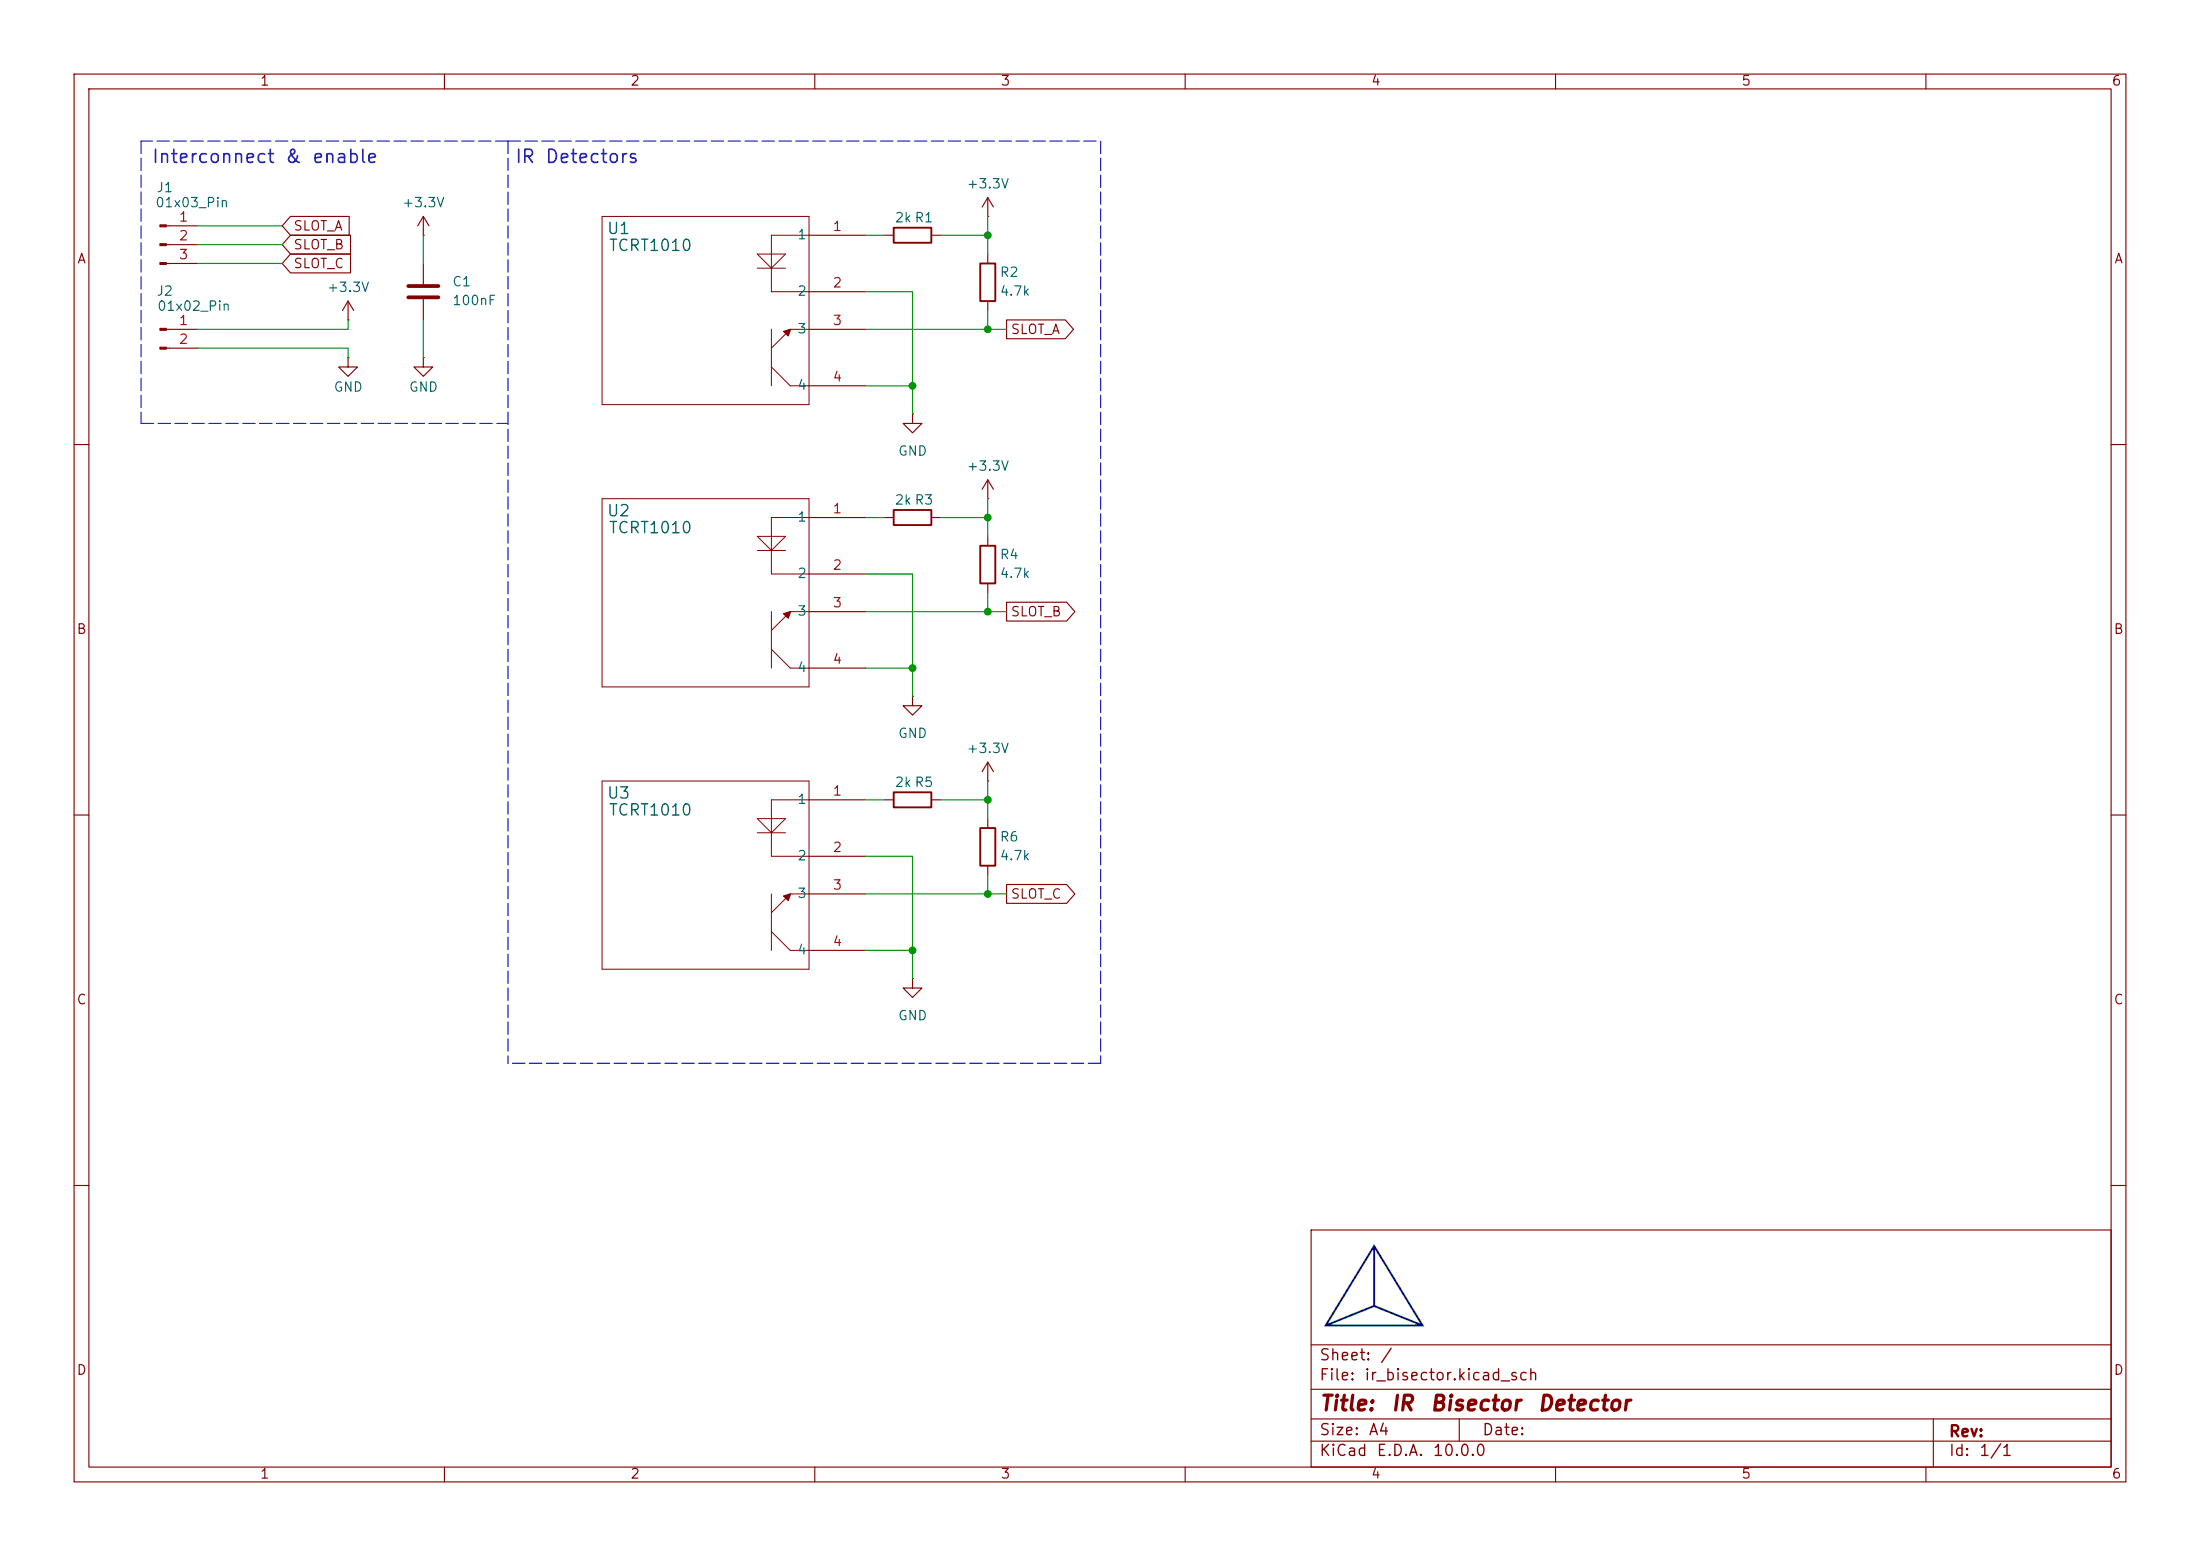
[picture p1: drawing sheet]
(kicad_sch
 (version 20260306)
 (generator "eeschema")
 (generator_version "10.0")
 (paper "A4")
 (title_block
  (title "IR Bisector Detector"))
 (lib_symbols
  (symbol "2026-05-24_14-16-48:TCRT1010"
   (pin_names
    (offset 0.254)) (exclude_from_sim no) (in_bom yes) (on_board yes)
   (in_pos_files yes)
   (duplicate_pin_numbers_are_jumpers no)
   (property "Reference" "U" (at 22.86 12.7 0) (show_name no) (do_not_autoplace no) (effects (font (size 1.524 1.524))))
   (property "Value" "TCRT1010" (at 22.86 15.24 0) (show_name no) (do_not_autoplace no) (effects (font (size 1.524 1.524))))
   (property "Footprint" "TCRT1010_VIS" (at 0 0 0) (show_name no) (do_not_autoplace no) (hide yes) (effects (font (size 1.27 1.27)
    (italic yes))))
   (property "Datasheet" "https://www.vishay.com/doc?83752" (at 0 0 0) (show_name no) (do_not_autoplace no) (hide yes) (effects (font (size 1.27 1.27)
    (italic yes))))
   (property "Description" "" (at 0 0 0) (show_name no) (do_not_autoplace no) (hide yes) (effects (font (size 1.27 1.27))))
   (property "ki_locked" "" (at 0 0 0) (show_name no) (do_not_autoplace no) (effects (font (size 1.27 1.27))))
   (symbol "TCRT1010_0_1"
    (polyline (pts (xy 7.62 2.54) (xy 7.62 -22.86)) (stroke (width 0.127) (type default)) (fill (type none)))
    (polyline (pts (xy 7.62 -12.7) (xy 10.1086 -12.7008)) (stroke (width 0.127) (type default)) (fill (type none)))
    (polyline (pts (xy 7.62 -22.86) (xy 35.56 -22.86)) (stroke (width 0.127) (type default)) (fill (type none)))
    (polyline (pts (xy 10.16 -20.32) (xy 7.62 -20.32)) (stroke (width 0.127) (type default)) (fill (type none)))
    (polyline (pts (xy 10.16 -20.32) (xy 12.7 -17.78)) (stroke (width 0.127) (type default)) (fill (type none)))
    (polyline (pts (xy 10.1983 -12.7073) (xy 11.065 -12.9831) (xy 10.426 -13.5947) (xy 10.1086 -12.7008)) (stroke (width 0) (type default)) (fill (type outline)))
    (polyline (pts (xy 10.795 -2.54) (xy 12.7 -4.445)) (stroke (width 0.127) (type default)) (fill (type none)))
    (polyline (pts (xy 10.795 -2.54) (xy 14.605 -2.54)) (stroke (width 0.127) (type default)) (fill (type none)))
    (polyline (pts (xy 10.795 -4.445) (xy 14.605 -4.445)) (stroke (width 0.127) (type default)) (fill (type none)))
    (polyline (pts (xy 12.7 0) (xy 7.62 0)) (stroke (width 0.127) (type default)) (fill (type none)))
    (polyline (pts (xy 12.7 0) (xy 12.7 -7.62)) (stroke (width 0.127) (type default)) (fill (type none)))
    (polyline (pts (xy 12.7 -4.445) (xy 14.605 -2.54)) (stroke (width 0.127) (type default)) (fill (type none)))
    (polyline (pts (xy 12.7 -7.62) (xy 7.62 -7.62)) (stroke (width 0.127) (type default)) (fill (type none)))
    (polyline (pts (xy 12.7 -12.7) (xy 12.7 -20.32)) (stroke (width 0.127) (type default)) (fill (type none)))
    (polyline (pts (xy 12.7 -15.24) (xy 10.16 -12.7)) (stroke (width 0.127) (type default)) (fill (type none)))
    (polyline (pts (xy 35.56 2.54) (xy 7.62 2.54)) (stroke (width 0.127) (type default)) (fill (type none)))
    (polyline (pts (xy 35.56 -22.86) (xy 35.56 2.54)) (stroke (width 0.127) (type default)) (fill (type none)))
    (pin unspecified line (at 0 0 0) (length 7.62) (name "1" (effects (font (size 1.27 1.27)))) (number "1" (effects (font (size 1.27 1.27)))))
    (pin unspecified line (at 0 -7.62 0) (length 7.62) (name "2" (effects (font (size 1.27 1.27)))) (number "2" (effects (font (size 1.27 1.27)))))
    (pin unspecified line (at 0 -12.7 0) (length 7.62) (name "3" (effects (font (size 1.27 1.27)))) (number "3" (effects (font (size 1.27 1.27)))))
    (pin unspecified line (at 0 -20.32 0) (length 7.62) (name "4" (effects (font (size 1.27 1.27)))) (number "4" (effects (font (size 1.27 1.27))))))
   (embedded_fonts no))
  (symbol "Connector:Conn_01x02_Pin"
   (pin_names
    (offset 1.016) (hide yes)) (exclude_from_sim no) (in_bom yes) (on_board yes)
   (in_pos_files yes)
   (duplicate_pin_numbers_are_jumpers no)
   (property "Reference" "J" (at 0 2.54 0) (show_name no) (do_not_autoplace no) (effects (font (size 1.27 1.27))))
   (property "Value" "Conn_01x02_Pin" (at 0 -5.08 0) (show_name no) (do_not_autoplace no) (effects (font (size 1.27 1.27))))
   (property "Footprint" "" (at 0 0 0) (show_name no) (do_not_autoplace no) (hide yes) (effects (font (size 1.27 1.27))))
   (property "Datasheet" "" (at 0 0 0) (show_name no) (do_not_autoplace no) (hide yes) (effects (font (size 1.27 1.27))))
   (property "Description" "Generic connector, single row, 01x02, script generated" (at 0 0 0) (show_name no) (do_not_autoplace no) (hide yes) (effects (font (size 1.27 1.27))))
   (property "ki_locked" "" (at 0 0 0) (show_name no) (do_not_autoplace no) (effects (font (size 1.27 1.27))))
   (symbol "Conn_01x02_Pin_1_1"
    (rectangle (start 0.8636 0.127) (end 0 -0.127) (stroke (width 0.1524) (type default)) (fill (type outline)))
    (rectangle (start 0.8636 -2.413) (end 0 -2.667) (stroke (width 0.1524) (type default)) (fill (type outline)))
    (polyline (pts (xy 1.27 0) (xy 0.8636 0)) (stroke (width 0.1524) (type default)) (fill (type none)))
    (polyline (pts (xy 1.27 -2.54) (xy 0.8636 -2.54)) (stroke (width 0.1524) (type default)) (fill (type none)))
    (pin passive line (at 5.08 0 180) (length 3.81) (name "Pin_1" (effects (font (size 1.27 1.27)))) (number "1" (effects (font (size 1.27 1.27)))))
    (pin passive line (at 5.08 -2.54 180) (length 3.81) (name "Pin_2" (effects (font (size 1.27 1.27)))) (number "2" (effects (font (size 1.27 1.27))))))
   (embedded_fonts no))
  (symbol "Connector:Conn_01x03_Pin"
   (pin_names
    (offset 1.016) (hide yes)) (exclude_from_sim no) (in_bom yes) (on_board yes)
   (in_pos_files yes)
   (duplicate_pin_numbers_are_jumpers no)
   (property "Reference" "J" (at 0 5.08 0) (show_name no) (do_not_autoplace no) (effects (font (size 1.27 1.27))))
   (property "Value" "Conn_01x03_Pin" (at 0 -5.08 0) (show_name no) (do_not_autoplace no) (effects (font (size 1.27 1.27))))
   (property "Footprint" "" (at 0 0 0) (show_name no) (do_not_autoplace no) (hide yes) (effects (font (size 1.27 1.27))))
   (property "Datasheet" "" (at 0 0 0) (show_name no) (do_not_autoplace no) (hide yes) (effects (font (size 1.27 1.27))))
   (property "Description" "Generic connector, single row, 01x03, script generated" (at 0 0 0) (show_name no) (do_not_autoplace no) (hide yes) (effects (font (size 1.27 1.27))))
   (property "ki_locked" "" (at 0 0 0) (show_name no) (do_not_autoplace no) (effects (font (size 1.27 1.27))))
   (symbol "Conn_01x03_Pin_1_1"
    (rectangle (start 0.8636 2.667) (end 0 2.413) (stroke (width 0.1524) (type default)) (fill (type outline)))
    (rectangle (start 0.8636 0.127) (end 0 -0.127) (stroke (width 0.1524) (type default)) (fill (type outline)))
    (rectangle (start 0.8636 -2.413) (end 0 -2.667) (stroke (width 0.1524) (type default)) (fill (type outline)))
    (polyline (pts (xy 1.27 2.54) (xy 0.8636 2.54)) (stroke (width 0.1524) (type default)) (fill (type none)))
    (polyline (pts (xy 1.27 0) (xy 0.8636 0)) (stroke (width 0.1524) (type default)) (fill (type none)))
    (polyline (pts (xy 1.27 -2.54) (xy 0.8636 -2.54)) (stroke (width 0.1524) (type default)) (fill (type none)))
    (pin passive line (at 5.08 2.54 180) (length 3.81) (name "Pin_1" (effects (font (size 1.27 1.27)))) (number "1" (effects (font (size 1.27 1.27)))))
    (pin passive line (at 5.08 0 180) (length 3.81) (name "Pin_2" (effects (font (size 1.27 1.27)))) (number "2" (effects (font (size 1.27 1.27)))))
    (pin passive line (at 5.08 -2.54 180) (length 3.81) (name "Pin_3" (effects (font (size 1.27 1.27)))) (number "3" (effects (font (size 1.27 1.27))))))
   (embedded_fonts no))
  (symbol "Device:C"
   (pin_numbers (hide yes))
   (pin_names
    (offset 0.254)) (exclude_from_sim no) (in_bom yes) (on_board yes)
   (in_pos_files yes)
   (duplicate_pin_numbers_are_jumpers no)
   (property "Reference" "C" (at 0.635 2.54 0) (show_name no) (do_not_autoplace no) (effects (font (size 1.27 1.27)) (justify left)))
   (property "Value" "C" (at 0.635 -2.54 0) (show_name no) (do_not_autoplace no) (effects (font (size 1.27 1.27)) (justify left)))
   (property "Footprint" "" (at 0.9652 -3.81 0) (show_name no) (do_not_autoplace no) (hide yes) (effects (font (size 1.27 1.27))))
   (property "Datasheet" "" (at 0 0 0) (show_name no) (do_not_autoplace no) (hide yes) (effects (font (size 1.27 1.27))))
   (property "Description" "Unpolarized capacitor" (at 0 0 0) (show_name no) (do_not_autoplace no) (hide yes) (effects (font (size 1.27 1.27))))
   (symbol "C_0_1"
    (polyline (pts (xy -2.032 0.762) (xy 2.032 0.762)) (stroke (width 0.508) (type default)) (fill (type none)))
    (polyline (pts (xy -2.032 -0.762) (xy 2.032 -0.762)) (stroke (width 0.508) (type default)) (fill (type none))))
   (symbol "C_1_1"
    (pin passive line (at 0 3.81 270) (length 2.794) (name "" (effects (font (size 1.27 1.27)))) (number "1" (effects (font (size 1.27 1.27)))))
    (pin passive line (at 0 -3.81 90) (length 2.794) (name "" (effects (font (size 1.27 1.27)))) (number "2" (effects (font (size 1.27 1.27))))))
   (embedded_fonts no))
  (symbol "Device:R"
   (pin_numbers (hide yes))
   (pin_names
    (offset 0)) (exclude_from_sim no) (in_bom yes) (on_board yes)
   (in_pos_files yes)
   (duplicate_pin_numbers_are_jumpers no)
   (property "Reference" "R" (at 2.032 0 90) (show_name no) (do_not_autoplace no) (effects (font (size 1.27 1.27))))
   (property "Value" "R" (at 0 0 90) (show_name no) (do_not_autoplace no) (effects (font (size 1.27 1.27))))
   (property "Footprint" "" (at -1.778 0 90) (show_name no) (do_not_autoplace no) (hide yes) (effects (font (size 1.27 1.27))))
   (property "Datasheet" "" (at 0 0 0) (show_name no) (do_not_autoplace no) (hide yes) (effects (font (size 1.27 1.27))))
   (property "Description" "Resistor" (at 0 0 0) (show_name no) (do_not_autoplace no) (hide yes) (effects (font (size 1.27 1.27))))
   (symbol "R_0_1"
    (rectangle (start -1.016 -2.54) (end 1.016 2.54) (stroke (width 0.254) (type default)) (fill (type none))))
   (symbol "R_1_1"
    (pin passive line (at 0 3.81 270) (length 1.27) (name "" (effects (font (size 1.27 1.27)))) (number "1" (effects (font (size 1.27 1.27)))))
    (pin passive line (at 0 -3.81 90) (length 1.27) (name "" (effects (font (size 1.27 1.27)))) (number "2" (effects (font (size 1.27 1.27))))))
   (embedded_fonts no))
  (symbol "power:+3.3V"
   (power global)
   (pin_numbers (hide yes))
   (pin_names
    (offset 0) (hide yes)) (exclude_from_sim no) (in_bom yes) (on_board yes)
   (in_pos_files yes)
   (duplicate_pin_numbers_are_jumpers no)
   (property "Reference" "#PWR" (at 0 -3.81 0) (show_name no) (do_not_autoplace no) (hide yes) (effects (font (size 1.27 1.27))))
   (property "Value" "+3.3V" (at 0 3.556 0) (show_name no) (do_not_autoplace no) (effects (font (size 1.27 1.27))))
   (property "Footprint" "" (at 0 0 0) (show_name no) (do_not_autoplace no) (hide yes) (effects (font (size 1.27 1.27))))
   (property "Datasheet" "" (at 0 0 0) (show_name no) (do_not_autoplace no) (hide yes) (effects (font (size 1.27 1.27))))
   (property "Description" "Power symbol creates a global label with name \"+3.3V\"" (at 0 0 0) (show_name no) (do_not_autoplace no) (hide yes) (effects (font (size 1.27 1.27))))
   (symbol "+3.3V_0_1"
    (polyline (pts (xy -0.762 1.27) (xy 0 2.54)) (stroke (width 0) (type default)) (fill (type none)))
    (polyline (pts (xy 0 2.54) (xy 0.762 1.27)) (stroke (width 0) (type default)) (fill (type none)))
    (polyline (pts (xy 0 0) (xy 0 2.54)) (stroke (width 0) (type default)) (fill (type none))))
   (symbol "+3.3V_1_1"
    (pin power_in line (at 0 0 90) (length 0) (name "" (effects (font (size 1.27 1.27)))) (number "1" (effects (font (size 1.27 1.27))))))
   (embedded_fonts no))
  (symbol "power:GND"
   (power global)
   (pin_numbers (hide yes))
   (pin_names
    (offset 0) (hide yes)) (exclude_from_sim no) (in_bom yes) (on_board yes)
   (in_pos_files yes)
   (duplicate_pin_numbers_are_jumpers no)
   (property "Reference" "#PWR" (at 0 -6.35 0) (show_name no) (do_not_autoplace no) (hide yes) (effects (font (size 1.27 1.27))))
   (property "Value" "GND" (at 0 -3.81 0) (show_name no) (do_not_autoplace no) (effects (font (size 1.27 1.27))))
   (property "Footprint" "" (at 0 0 0) (show_name no) (do_not_autoplace no) (hide yes) (effects (font (size 1.27 1.27))))
   (property "Datasheet" "" (at 0 0 0) (show_name no) (do_not_autoplace no) (hide yes) (effects (font (size 1.27 1.27))))
   (property "Description" "Power symbol creates a global label with name \"GND\" , ground" (at 0 0 0) (show_name no) (do_not_autoplace no) (hide yes) (effects (font (size 1.27 1.27))))
   (symbol "GND_0_1"
    (polyline (pts (xy 0 0) (xy 0 -1.27) (xy 1.27 -1.27) (xy 0 -2.54) (xy -1.27 -1.27) (xy 0 -1.27)) (stroke (width 0) (type default)) (fill (type none))))
   (symbol "GND_1_1"
    (pin power_in line (at 0 0 270) (length 0) (name "" (effects (font (size 1.27 1.27)))) (number "1" (effects (font (size 1.27 1.27))))))
   (embedded_fonts no)))
 (text "Interconnect & enable\n"
  (exclude_from_sim no)
  (at 35.56 21.59 0)
  (effects (font (size 1.778 1.778))))
 (text "IR Detectors\n"
  (exclude_from_sim no)
  (at 77.724 21.59 0)
  (effects (font (size 1.778 1.778))))
 (junction
  (at 133.35 44.45)
  (diameter 0)
  (color 0 0 0 0))
 (junction
  (at 123.19 128.27)
  (diameter 0)
  (color 0 0 0 0))
 (junction
  (at 133.35 120.65)
  (diameter 0)
  (color 0 0 0 0))
 (junction
  (at 133.35 82.55)
  (diameter 0)
  (color 0 0 0 0))
 (junction
  (at 133.35 69.85)
  (diameter 0)
  (color 0 0 0 0))
 (junction
  (at 123.19 90.17)
  (diameter 0)
  (color 0 0 0 0))
 (junction
  (at 133.35 107.95)
  (diameter 0)
  (color 0 0 0 0))
 (junction
  (at 133.35 31.75)
  (diameter 0)
  (color 0 0 0 0))
 (junction
  (at 123.19 52.07)
  (diameter 0)
  (color 0 0 0 0))
 (wire
  (pts (xy 133.35 107.95) (xy 133.35 110.49))
  (stroke (width 0) (type default)))
 (wire
  (pts (xy 123.19 90.17) (xy 123.19 77.47))
  (stroke (width 0) (type default)))
 (wire
  (pts (xy 133.35 44.45) (xy 116.84 44.45))
  (stroke (width 0) (type default)))
 (wire
  (pts (xy 123.19 39.37) (xy 116.84 39.37))
  (stroke (width 0) (type default)))
 (wire
  (pts (xy 123.19 77.47) (xy 116.84 77.47))
  (stroke (width 0) (type default)))
 (wire
  (pts (xy 133.35 80.01) (xy 133.35 82.55))
  (stroke (width 0) (type default)))
 (wire
  (pts (xy 133.35 120.65) (xy 116.84 120.65))
  (stroke (width 0) (type default)))
 (wire
  (pts (xy 133.35 82.55) (xy 116.84 82.55))
  (stroke (width 0) (type default)))
 (wire
  (pts (xy 133.35 31.75) (xy 127 31.75))
  (stroke (width 0) (type default)))
 (wire
  (pts (xy 123.19 52.07) (xy 123.19 39.37))
  (stroke (width 0) (type default)))
 (wire
  (pts (xy 133.35 41.91) (xy 133.35 44.45))
  (stroke (width 0) (type default)))
 (wire
  (pts (xy 116.84 90.17) (xy 123.19 90.17))
  (stroke (width 0) (type default)))
 (wire
  (pts (xy 133.35 29.21) (xy 133.35 31.75))
  (stroke (width 0) (type default)))
 (polyline
  (pts (xy 19.05 57.15) (xy 68.58 57.15))
  (stroke (width 0) (type dash)))
 (wire
  (pts (xy 116.84 31.75) (xy 119.38 31.75))
  (stroke (width 0) (type default)))
 (polyline
  (pts (xy 148.59 143.51) (xy 68.58 143.51))
  (stroke (width 0) (type dash)))
 (wire
  (pts (xy 133.35 67.31) (xy 133.35 69.85))
  (stroke (width 0) (type default)))
 (wire
  (pts (xy 133.35 82.55) (xy 135.89 82.55))
  (stroke (width 0) (type default)))
 (wire
  (pts (xy 46.99 44.45) (xy 46.99 43.18))
  (stroke (width 0) (type default)))
 (wire
  (pts (xy 57.15 43.18) (xy 57.15 48.26))
  (stroke (width 0) (type default)))
 (wire
  (pts (xy 46.99 46.99) (xy 46.99 48.26))
  (stroke (width 0) (type default)))
 (wire
  (pts (xy 116.84 52.07) (xy 123.19 52.07))
  (stroke (width 0) (type default)))
 (polyline
  (pts (xy 68.58 19.05) (xy 148.59 19.05))
  (stroke (width 0) (type dash)))
 (wire
  (pts (xy 116.84 107.95) (xy 119.38 107.95))
  (stroke (width 0) (type default)))
 (wire
  (pts (xy 133.35 107.95) (xy 127 107.95))
  (stroke (width 0) (type default)))
 (wire
  (pts (xy 123.19 55.88) (xy 123.19 52.07))
  (stroke (width 0) (type default)))
 (wire
  (pts (xy 38.1 30.48) (xy 26.67 30.48))
  (stroke (width 0) (type default)))
 (wire
  (pts (xy 133.35 44.45) (xy 135.89 44.45))
  (stroke (width 0) (type default)))
 (wire
  (pts (xy 116.84 128.27) (xy 123.19 128.27))
  (stroke (width 0) (type default)))
 (wire
  (pts (xy 133.35 118.11) (xy 133.35 120.65))
  (stroke (width 0) (type default)))
 (polyline
  (pts (xy 148.59 19.05) (xy 148.59 143.51))
  (stroke (width 0) (type dash)))
 (polyline
  (pts (xy 68.58 19.05) (xy 19.05 19.05))
  (stroke (width 0) (type dash)))
 (wire
  (pts (xy 133.35 69.85) (xy 133.35 72.39))
  (stroke (width 0) (type default)))
 (wire
  (pts (xy 38.1 35.56) (xy 26.67 35.56))
  (stroke (width 0) (type default)))
 (polyline
  (pts (xy 19.05 19.05) (xy 19.05 57.15))
  (stroke (width 0) (type dash)))
 (wire
  (pts (xy 46.99 44.45) (xy 26.67 44.45))
  (stroke (width 0) (type default)))
 (polyline
  (pts (xy 68.58 19.05) (xy 68.58 143.51))
  (stroke (width 0) (type dash)))
 (wire
  (pts (xy 123.19 93.98) (xy 123.19 90.17))
  (stroke (width 0) (type default)))
 (wire
  (pts (xy 133.35 31.75) (xy 133.35 34.29))
  (stroke (width 0) (type default)))
 (wire
  (pts (xy 133.35 105.41) (xy 133.35 107.95))
  (stroke (width 0) (type default)))
 (wire
  (pts (xy 133.35 69.85) (xy 127 69.85))
  (stroke (width 0) (type default)))
 (wire
  (pts (xy 116.84 69.85) (xy 119.38 69.85))
  (stroke (width 0) (type default)))
 (wire
  (pts (xy 123.19 132.08) (xy 123.19 128.27))
  (stroke (width 0) (type default)))
 (wire
  (pts (xy 133.35 120.65) (xy 135.89 120.65))
  (stroke (width 0) (type default)))
 (wire
  (pts (xy 26.67 46.99) (xy 46.99 46.99))
  (stroke (width 0) (type default)))
 (wire
  (pts (xy 57.15 31.75) (xy 57.15 35.56))
  (stroke (width 0) (type default)))
 (wire
  (pts (xy 38.1 33.02) (xy 26.67 33.02))
  (stroke (width 0) (type default)))
 (wire
  (pts (xy 123.19 128.27) (xy 123.19 115.57))
  (stroke (width 0) (type default)))
 (wire
  (pts (xy 123.19 115.57) (xy 116.84 115.57))
  (stroke (width 0) (type default)))
 (image
  (at 185.42 173.99)
  (scale 0.391151)
  (data))
 (global_label "SLOT_B"
  (shape output)
  (at 135.89 82.55 0)
  (fields_autoplaced yes)
  (effects (font (size 1.27 1.27)) (justify left))
  (property "Intersheetrefs" "${INTERSHEET_REFS}" (at 145.6485 82.55 0) (hide yes) (show_name no) (do_not_autoplace no) (effects (font (size 1.27 1.27)) (justify left)))
  (property "SLOT_A" "" (at 135.89 86.3918 0) (hide yes) (show_name no) (do_not_autoplace no) (effects (font (size 1.27 1.27)) (justify left))))
 (global_label "SLOT_A"
  (shape output)
  (at 135.89 44.45 0)
  (fields_autoplaced yes)
  (effects (font (size 1.27 1.27)) (justify left))
  (property "Intersheetrefs" "${INTERSHEET_REFS}" (at 139.1292 44.45 0) (hide yes) (show_name no) (do_not_autoplace no) (effects (font (size 1.27 1.27)) (justify left)))
  (property "SLOT_A" "" (at 135.89 48.2918 0) (hide yes) (show_name no) (do_not_autoplace no) (effects (font (size 1.27 1.27)) (justify left))))
 (global_label "SLOT_C"
  (shape input)
  (at 38.1 35.56 0)
  (fields_autoplaced yes)
  (effects (font (size 1.27 1.27)) (justify left))
  (property "Intersheetrefs" "${INTERSHEET_REFS}" (at 47.8585 35.56 0) (hide yes) (show_name no) (do_not_autoplace no) (effects (font (size 1.27 1.27)) (justify left)))
  (property "SLOT_A" "" (at 38.1 39.4018 0) (hide yes) (show_name no) (do_not_autoplace no) (effects (font (size 1.27 1.27)) (justify left))))
 (global_label "SLOT_B"
  (shape input)
  (at 38.1 33.02 0)
  (fields_autoplaced yes)
  (effects (font (size 1.27 1.27)) (justify left))
  (property "Intersheetrefs" "${INTERSHEET_REFS}" (at 47.8585 33.02 0) (hide yes) (show_name no) (do_not_autoplace no) (effects (font (size 1.27 1.27)) (justify left)))
  (property "SLOT_A" "" (at 38.1 36.8618 0) (hide yes) (show_name no) (do_not_autoplace no) (effects (font (size 1.27 1.27)) (justify left))))
 (global_label "SLOT_C"
  (shape output)
  (at 135.89 120.65 0)
  (fields_autoplaced yes)
  (effects (font (size 1.27 1.27)) (justify left))
  (property "Intersheetrefs" "${INTERSHEET_REFS}" (at 145.6485 120.65 0) (hide yes) (show_name no) (do_not_autoplace no) (effects (font (size 1.27 1.27)) (justify left)))
  (property "SLOT_A" "" (at 135.89 124.4918 0) (hide yes) (show_name no) (do_not_autoplace no) (effects (font (size 1.27 1.27)) (justify left))))
 (global_label "SLOT_A"
  (shape input)
  (at 38.1 30.48 0)
  (fields_autoplaced yes)
  (effects (font (size 1.27 1.27)) (justify left))
  (property "Intersheetrefs" "${INTERSHEET_REFS}" (at 47.6771 30.48 0) (hide yes) (show_name no) (do_not_autoplace no) (effects (font (size 1.27 1.27)) (justify left)))
  (property "SLOT_A" "" (at 38.1 34.3218 0) (hide yes) (show_name no) (do_not_autoplace no) (effects (font (size 1.27 1.27)) (justify left))))
 (symbol
  (lib_id "Device:R")
  (at 123.19 31.75 90)
  (unit 1)
  (body_style 1)
  (exclude_from_sim no)
  (in_bom yes)
  (on_board yes)
  (in_pos_files yes)
  (dnp no)
  (property "Reference" "R1" (at 124.714 29.464 90) (show_name no) (do_not_autoplace no) (effects (font (size 1.27 1.27))))
  (property "Value" "2k" (at 121.92 29.464 90) (show_name no) (do_not_autoplace no) (effects (font (size 1.27 1.27))))
  (property "Footprint" "Resistor_SMD:R_0603_1608Metric" (at 123.19 33.528 90) (hide yes) (show_name no) (do_not_autoplace no) (effects (font (size 1.27 1.27))))
  (property "Datasheet" "" (at 123.19 31.75 0) (hide yes) (show_name no) (do_not_autoplace no) (effects (font (size 1.27 1.27))))
  (property "Description" "Resistor" (at 123.19 31.75 0) (hide yes) (show_name no) (do_not_autoplace no) (effects (font (size 1.27 1.27))))
  (pin "1")
  (pin "2"))
 (symbol
  (lib_id "Device:R")
  (at 123.19 107.95 90)
  (unit 1)
  (body_style 1)
  (exclude_from_sim no)
  (in_bom yes)
  (on_board yes)
  (in_pos_files yes)
  (dnp no)
  (property "Reference" "R5" (at 124.714 105.664 90) (show_name no) (do_not_autoplace no) (effects (font (size 1.27 1.27))))
  (property "Value" "2k" (at 121.92 105.664 90) (show_name no) (do_not_autoplace no) (effects (font (size 1.27 1.27))))
  (property "Footprint" "Resistor_SMD:R_0603_1608Metric" (at 123.19 109.728 90) (hide yes) (show_name no) (do_not_autoplace no) (effects (font (size 1.27 1.27))))
  (property "Datasheet" "" (at 123.19 107.95 0) (hide yes) (show_name no) (do_not_autoplace no) (effects (font (size 1.27 1.27))))
  (property "Description" "Resistor" (at 123.19 107.95 0) (hide yes) (show_name no) (do_not_autoplace no) (effects (font (size 1.27 1.27))))
  (pin "1")
  (pin "2"))
 (symbol
  (lib_id "power:+3.3V")
  (at 133.35 67.31 0)
  (unit 1)
  (body_style 1)
  (exclude_from_sim no)
  (in_bom yes)
  (on_board yes)
  (in_pos_files yes)
  (dnp no)
  (property "Reference" "#PWR014" (at 133.35 71.12 0) (hide yes) (show_name no) (do_not_autoplace no) (effects (font (size 1.27 1.27))))
  (property "Value" "+3.3V" (at 133.35 62.992 0) (show_name no) (do_not_autoplace no) (effects (font (size 1.27 1.27))))
  (property "Footprint" "" (at 133.35 67.31 0) (hide yes) (show_name no) (do_not_autoplace no) (effects (font (size 1.27 1.27))))
  (property "Datasheet" "" (at 133.35 67.31 0) (hide yes) (show_name no) (do_not_autoplace no) (effects (font (size 1.27 1.27))))
  (property "Description" "Power symbol creates a global label with name \"+3.3V\"" (at 133.35 67.31 0) (hide yes) (show_name no) (do_not_autoplace no) (effects (font (size 1.27 1.27))))
  (pin "1"))
 (symbol
  (lib_id "power:+3.3V")
  (at 133.35 105.41 0)
  (unit 1)
  (body_style 1)
  (exclude_from_sim no)
  (in_bom yes)
  (on_board yes)
  (in_pos_files yes)
  (dnp no)
  (property "Reference" "#PWR015" (at 133.35 109.22 0) (hide yes) (show_name no) (do_not_autoplace no) (effects (font (size 1.27 1.27))))
  (property "Value" "+3.3V" (at 133.35 101.092 0) (show_name no) (do_not_autoplace no) (effects (font (size 1.27 1.27))))
  (property "Footprint" "" (at 133.35 105.41 0) (hide yes) (show_name no) (do_not_autoplace no) (effects (font (size 1.27 1.27))))
  (property "Datasheet" "" (at 133.35 105.41 0) (hide yes) (show_name no) (do_not_autoplace no) (effects (font (size 1.27 1.27))))
  (property "Description" "Power symbol creates a global label with name \"+3.3V\"" (at 133.35 105.41 0) (hide yes) (show_name no) (do_not_autoplace no) (effects (font (size 1.27 1.27))))
  (pin "1"))
 (symbol
  (lib_id "Device:R")
  (at 133.35 114.3 0)
  (unit 1)
  (body_style 1)
  (exclude_from_sim no)
  (in_bom yes)
  (on_board yes)
  (in_pos_files yes)
  (dnp no)
  (property "Reference" "R6" (at 134.874 113.03 0) (show_name no) (do_not_autoplace no) (effects (font (size 1.27 1.27)) (justify left)))
  (property "Value" "4.7k" (at 134.874 115.57 0) (show_name no) (do_not_autoplace no) (effects (font (size 1.27 1.27)) (justify left)))
  (property "Footprint" "Resistor_SMD:R_0603_1608Metric" (at 131.572 114.3 90) (hide yes) (show_name no) (do_not_autoplace no) (effects (font (size 1.27 1.27))))
  (property "Datasheet" "" (at 133.35 114.3 0) (hide yes) (show_name no) (do_not_autoplace no) (effects (font (size 1.27 1.27))))
  (property "Description" "Resistor" (at 133.35 114.3 0) (hide yes) (show_name no) (do_not_autoplace no) (effects (font (size 1.27 1.27))))
  (pin "1")
  (pin "2"))
 (symbol
  (lib_id "power:GND")
  (at 123.19 55.88 0)
  (unit 1)
  (body_style 1)
  (exclude_from_sim no)
  (in_bom yes)
  (on_board yes)
  (in_pos_files yes)
  (dnp no)
  (fields_autoplaced yes)
  (property "Reference" "#PWR02" (at 123.19 62.23 0) (hide yes) (show_name no) (do_not_autoplace no) (effects (font (size 1.27 1.27))))
  (property "Value" "GND" (at 123.19 60.96 0) (show_name no) (do_not_autoplace no) (effects (font (size 1.27 1.27))))
  (property "Footprint" "" (at 123.19 55.88 0) (hide yes) (show_name no) (do_not_autoplace no) (effects (font (size 1.27 1.27))))
  (property "Datasheet" "" (at 123.19 55.88 0) (hide yes) (show_name no) (do_not_autoplace no) (effects (font (size 1.27 1.27))))
  (property "Description" "Power symbol creates a global label with name \"GND\" , ground" (at 123.19 55.88 0) (hide yes) (show_name no) (do_not_autoplace no) (effects (font (size 1.27 1.27))))
  (pin "1"))
 (symbol
  (lib_id "Connector:Conn_01x02_Pin")
  (at 21.59 44.45 0)
  (unit 1)
  (body_style 1)
  (exclude_from_sim no)
  (in_bom yes)
  (on_board yes)
  (in_pos_files yes)
  (dnp no)
  (property "Reference" "J2" (at 22.225 39.37 0) (show_name no) (do_not_autoplace no) (effects (font (size 1.27 1.27))))
  (property "Value" "01x02_Pin" (at 26.162 41.402 0) (show_name no) (do_not_autoplace no) (effects (font (size 1.27 1.27))))
  (property "Footprint" "Connector_PinHeader_1.00mm:PinHeader_1x02_P1.00mm_Vertical" (at 21.59 44.45 0) (hide yes) (show_name no) (do_not_autoplace no) (effects (font (size 1.27 1.27))))
  (property "Datasheet" "" (at 21.59 44.45 0) (hide yes) (show_name no) (do_not_autoplace no) (effects (font (size 1.27 1.27))))
  (property "Description" "Generic connector, single row, 01x02, script generated" (at 21.59 44.45 0) (hide yes) (show_name no) (do_not_autoplace no) (effects (font (size 1.27 1.27))))
  (pin "2")
  (pin "1"))
 (symbol
  (lib_id "Device:C")
  (at 57.15 39.37 0)
  (unit 1)
  (body_style 1)
  (exclude_from_sim no)
  (in_bom yes)
  (on_board yes)
  (in_pos_files yes)
  (dnp no)
  (fields_autoplaced yes)
  (property "Reference" "C1" (at 60.96 38.0999 0) (show_name no) (do_not_autoplace no) (effects (font (size 1.27 1.27)) (justify left)))
  (property "Value" "100nF" (at 60.96 40.6399 0) (show_name no) (do_not_autoplace no) (effects (font (size 1.27 1.27)) (justify left)))
  (property "Footprint" "Capacitor_SMD:C_0603_1608Metric" (at 58.1152 43.18 0) (hide yes) (show_name no) (do_not_autoplace no) (effects (font (size 1.27 1.27))))
  (property "Datasheet" "" (at 57.15 39.37 0) (hide yes) (show_name no) (do_not_autoplace no) (effects (font (size 1.27 1.27))))
  (property "Description" "Unpolarized capacitor" (at 57.15 39.37 0) (hide yes) (show_name no) (do_not_autoplace no) (effects (font (size 1.27 1.27))))
  (pin "1")
  (pin "2"))
 (symbol
  (lib_id "Device:R")
  (at 123.19 69.85 90)
  (unit 1)
  (body_style 1)
  (exclude_from_sim no)
  (in_bom yes)
  (on_board yes)
  (in_pos_files yes)
  (dnp no)
  (property "Reference" "R3" (at 124.714 67.564 90) (show_name no) (do_not_autoplace no) (effects (font (size 1.27 1.27))))
  (property "Value" "2k" (at 121.92 67.564 90) (show_name no) (do_not_autoplace no) (effects (font (size 1.27 1.27))))
  (property "Footprint" "Resistor_SMD:R_0603_1608Metric" (at 123.19 71.628 90) (hide yes) (show_name no) (do_not_autoplace no) (effects (font (size 1.27 1.27))))
  (property "Datasheet" "" (at 123.19 69.85 0) (hide yes) (show_name no) (do_not_autoplace no) (effects (font (size 1.27 1.27))))
  (property "Description" "Resistor" (at 123.19 69.85 0) (hide yes) (show_name no) (do_not_autoplace no) (effects (font (size 1.27 1.27))))
  (pin "1")
  (pin "2"))
 (symbol
  (lib_id "power:GND")
  (at 123.19 93.98 0)
  (unit 1)
  (body_style 1)
  (exclude_from_sim no)
  (in_bom yes)
  (on_board yes)
  (in_pos_files yes)
  (dnp no)
  (fields_autoplaced yes)
  (property "Reference" "#PWR03" (at 123.19 100.33 0) (hide yes) (show_name no) (do_not_autoplace no) (effects (font (size 1.27 1.27))))
  (property "Value" "GND" (at 123.19 99.06 0) (show_name no) (do_not_autoplace no) (effects (font (size 1.27 1.27))))
  (property "Footprint" "" (at 123.19 93.98 0) (hide yes) (show_name no) (do_not_autoplace no) (effects (font (size 1.27 1.27))))
  (property "Datasheet" "" (at 123.19 93.98 0) (hide yes) (show_name no) (do_not_autoplace no) (effects (font (size 1.27 1.27))))
  (property "Description" "Power symbol creates a global label with name \"GND\" , ground" (at 123.19 93.98 0) (hide yes) (show_name no) (do_not_autoplace no) (effects (font (size 1.27 1.27))))
  (pin "1"))
 (symbol
  (lib_id "2026-05-24_14-16-48:TCRT1010")
  (at 116.84 31.75 0)
  (mirror y)
  (unit 1)
  (body_style 1)
  (exclude_from_sim no)
  (in_bom yes)
  (on_board yes)
  (in_pos_files yes)
  (dnp no)
  (property "Reference" "U1" (at 85.09 30.988 0) (show_name no) (do_not_autoplace no) (effects (font (size 1.524 1.524)) (justify left)))
  (property "Value" "TCRT1010" (at 93.472 33.274 0) (show_name no) (do_not_autoplace no) (effects (font (size 1.524 1.524)) (justify left)))
  (property "Footprint" "TCRT1010:TCRT1010_VIS" (at 116.84 31.75 0) (hide yes) (show_name no) (do_not_autoplace no) (effects (font (size 1.27 1.27)
    (italic yes))))
  (property "Datasheet" "https://www.vishay.com/doc?83752" (at 116.84 31.75 0) (hide yes) (show_name no) (do_not_autoplace no) (effects (font (size 1.27 1.27)
    (italic yes))))
  (property "Description" "" (at 116.84 31.75 0) (hide yes) (show_name no) (do_not_autoplace no) (effects (font (size 1.27 1.27))))
  (pin "2")
  (pin "1")
  (pin "3")
  (pin "4"))
 (symbol
  (lib_id "power:GND")
  (at 57.15 48.26 0)
  (unit 1)
  (body_style 1)
  (exclude_from_sim no)
  (in_bom yes)
  (on_board yes)
  (in_pos_files yes)
  (dnp no)
  (property "Reference" "#PWR011" (at 57.15 54.61 0) (hide yes) (show_name no) (do_not_autoplace no) (effects (font (size 1.27 1.27))))
  (property "Value" "GND" (at 57.15 52.324 0) (show_name no) (do_not_autoplace no) (effects (font (size 1.27 1.27))))
  (property "Footprint" "" (at 57.15 48.26 0) (hide yes) (show_name no) (do_not_autoplace no) (effects (font (size 1.27 1.27))))
  (property "Datasheet" "" (at 57.15 48.26 0) (hide yes) (show_name no) (do_not_autoplace no) (effects (font (size 1.27 1.27))))
  (property "Description" "Power symbol creates a global label with name \"GND\" , ground" (at 57.15 48.26 0) (hide yes) (show_name no) (do_not_autoplace no) (effects (font (size 1.27 1.27))))
  (pin "1"))
 (symbol
  (lib_id "Device:R")
  (at 133.35 38.1 0)
  (unit 1)
  (body_style 1)
  (exclude_from_sim no)
  (in_bom yes)
  (on_board yes)
  (in_pos_files yes)
  (dnp no)
  (property "Reference" "R2" (at 134.874 36.83 0) (show_name no) (do_not_autoplace no) (effects (font (size 1.27 1.27)) (justify left)))
  (property "Value" "4.7k" (at 134.874 39.37 0) (show_name no) (do_not_autoplace no) (effects (font (size 1.27 1.27)) (justify left)))
  (property "Footprint" "Resistor_SMD:R_0603_1608Metric" (at 131.572 38.1 90) (hide yes) (show_name no) (do_not_autoplace no) (effects (font (size 1.27 1.27))))
  (property "Datasheet" "" (at 133.35 38.1 0) (hide yes) (show_name no) (do_not_autoplace no) (effects (font (size 1.27 1.27))))
  (property "Description" "Resistor" (at 133.35 38.1 0) (hide yes) (show_name no) (do_not_autoplace no) (effects (font (size 1.27 1.27))))
  (pin "1")
  (pin "2"))
 (symbol
  (lib_id "power:+3.3V")
  (at 57.15 31.75 0)
  (unit 1)
  (body_style 1)
  (exclude_from_sim no)
  (in_bom yes)
  (on_board yes)
  (in_pos_files yes)
  (dnp no)
  (property "Reference" "#PWR012" (at 57.15 35.56 0) (hide yes) (show_name no) (do_not_autoplace no) (effects (font (size 1.27 1.27))))
  (property "Value" "+3.3V" (at 57.15 27.432 0) (show_name no) (do_not_autoplace no) (effects (font (size 1.27 1.27))))
  (property "Footprint" "" (at 57.15 31.75 0) (hide yes) (show_name no) (do_not_autoplace no) (effects (font (size 1.27 1.27))))
  (property "Datasheet" "" (at 57.15 31.75 0) (hide yes) (show_name no) (do_not_autoplace no) (effects (font (size 1.27 1.27))))
  (property "Description" "Power symbol creates a global label with name \"+3.3V\"" (at 57.15 31.75 0) (hide yes) (show_name no) (do_not_autoplace no) (effects (font (size 1.27 1.27))))
  (pin "1"))
 (symbol
  (lib_id "Device:R")
  (at 133.35 76.2 0)
  (unit 1)
  (body_style 1)
  (exclude_from_sim no)
  (in_bom yes)
  (on_board yes)
  (in_pos_files yes)
  (dnp no)
  (property "Reference" "R4" (at 134.874 74.93 0) (show_name no) (do_not_autoplace no) (effects (font (size 1.27 1.27)) (justify left)))
  (property "Value" "4.7k" (at 134.874 77.47 0) (show_name no) (do_not_autoplace no) (effects (font (size 1.27 1.27)) (justify left)))
  (property "Footprint" "Resistor_SMD:R_0603_1608Metric" (at 131.572 76.2 90) (hide yes) (show_name no) (do_not_autoplace no) (effects (font (size 1.27 1.27))))
  (property "Datasheet" "" (at 133.35 76.2 0) (hide yes) (show_name no) (do_not_autoplace no) (effects (font (size 1.27 1.27))))
  (property "Description" "Resistor" (at 133.35 76.2 0) (hide yes) (show_name no) (do_not_autoplace no) (effects (font (size 1.27 1.27))))
  (pin "1")
  (pin "2"))
 (symbol
  (lib_id "power:+3.3V")
  (at 133.35 29.21 0)
  (unit 1)
  (body_style 1)
  (exclude_from_sim no)
  (in_bom yes)
  (on_board yes)
  (in_pos_files yes)
  (dnp no)
  (property "Reference" "#PWR013" (at 133.35 33.02 0) (hide yes) (show_name no) (do_not_autoplace no) (effects (font (size 1.27 1.27))))
  (property "Value" "+3.3V" (at 133.35 24.892 0) (show_name no) (do_not_autoplace no) (effects (font (size 1.27 1.27))))
  (property "Footprint" "" (at 133.35 29.21 0) (hide yes) (show_name no) (do_not_autoplace no) (effects (font (size 1.27 1.27))))
  (property "Datasheet" "" (at 133.35 29.21 0) (hide yes) (show_name no) (do_not_autoplace no) (effects (font (size 1.27 1.27))))
  (property "Description" "Power symbol creates a global label with name \"+3.3V\"" (at 133.35 29.21 0) (hide yes) (show_name no) (do_not_autoplace no) (effects (font (size 1.27 1.27))))
  (pin "1"))
 (symbol
  (lib_id "power:GND")
  (at 46.99 48.26 0)
  (unit 1)
  (body_style 1)
  (exclude_from_sim no)
  (in_bom yes)
  (on_board yes)
  (in_pos_files yes)
  (dnp no)
  (property "Reference" "#PWR010" (at 46.99 54.61 0) (hide yes) (show_name no) (do_not_autoplace no) (effects (font (size 1.27 1.27))))
  (property "Value" "GND" (at 46.99 52.324 0) (show_name no) (do_not_autoplace no) (effects (font (size 1.27 1.27))))
  (property "Footprint" "" (at 46.99 48.26 0) (hide yes) (show_name no) (do_not_autoplace no) (effects (font (size 1.27 1.27))))
  (property "Datasheet" "" (at 46.99 48.26 0) (hide yes) (show_name no) (do_not_autoplace no) (effects (font (size 1.27 1.27))))
  (property "Description" "Power symbol creates a global label with name \"GND\" , ground" (at 46.99 48.26 0) (hide yes) (show_name no) (do_not_autoplace no) (effects (font (size 1.27 1.27))))
  (pin "1"))
 (symbol
  (lib_id "2026-05-24_14-16-48:TCRT1010")
  (at 116.84 69.85 0)
  (mirror y)
  (unit 1)
  (body_style 1)
  (exclude_from_sim no)
  (in_bom yes)
  (on_board yes)
  (in_pos_files yes)
  (dnp no)
  (property "Reference" "U2" (at 85.09 69.088 0) (show_name no) (do_not_autoplace no) (effects (font (size 1.524 1.524)) (justify left)))
  (property "Value" "TCRT1010" (at 93.472 71.374 0) (show_name no) (do_not_autoplace no) (effects (font (size 1.524 1.524)) (justify left)))
  (property "Footprint" "TCRT1010:TCRT1010_VIS" (at 116.84 69.85 0) (hide yes) (show_name no) (do_not_autoplace no) (effects (font (size 1.27 1.27)
    (italic yes))))
  (property "Datasheet" "https://www.vishay.com/doc?83752" (at 116.84 69.85 0) (hide yes) (show_name no) (do_not_autoplace no) (effects (font (size 1.27 1.27)
    (italic yes))))
  (property "Description" "" (at 116.84 69.85 0) (hide yes) (show_name no) (do_not_autoplace no) (effects (font (size 1.27 1.27))))
  (pin "2")
  (pin "1")
  (pin "3")
  (pin "4"))
 (symbol
  (lib_id "2026-05-24_14-16-48:TCRT1010")
  (at 116.84 107.95 0)
  (mirror y)
  (unit 1)
  (body_style 1)
  (exclude_from_sim no)
  (in_bom yes)
  (on_board yes)
  (in_pos_files yes)
  (dnp no)
  (property "Reference" "U3" (at 85.09 107.188 0) (show_name no) (do_not_autoplace no) (effects (font (size 1.524 1.524)) (justify left)))
  (property "Value" "TCRT1010" (at 93.472 109.474 0) (show_name no) (do_not_autoplace no) (effects (font (size 1.524 1.524)) (justify left)))
  (property "Footprint" "TCRT1010:TCRT1010_VIS" (at 116.84 107.95 0) (hide yes) (show_name no) (do_not_autoplace no) (effects (font (size 1.27 1.27)
    (italic yes))))
  (property "Datasheet" "https://www.vishay.com/doc?83752" (at 116.84 107.95 0) (hide yes) (show_name no) (do_not_autoplace no) (effects (font (size 1.27 1.27)
    (italic yes))))
  (property "Description" "" (at 116.84 107.95 0) (hide yes) (show_name no) (do_not_autoplace no) (effects (font (size 1.27 1.27))))
  (pin "2")
  (pin "1")
  (pin "3")
  (pin "4"))
 (symbol
  (lib_id "Connector:Conn_01x03_Pin")
  (at 21.59 33.02 0)
  (unit 1)
  (body_style 1)
  (exclude_from_sim no)
  (in_bom yes)
  (on_board yes)
  (in_pos_files yes)
  (dnp no)
  (property "Reference" "J1" (at 22.225 25.4 0) (show_name no) (do_not_autoplace no) (effects (font (size 1.27 1.27))))
  (property "Value" "01x03_Pin" (at 25.908 27.432 0) (show_name no) (do_not_autoplace no) (effects (font (size 1.27 1.27))))
  (property "Footprint" "Connector_PinHeader_1.00mm:PinHeader_1x03_P1.00mm_Vertical" (at 21.59 33.02 0) (hide yes) (show_name no) (do_not_autoplace no) (effects (font (size 1.27 1.27))))
  (property "Datasheet" "" (at 21.59 33.02 0) (hide yes) (show_name no) (do_not_autoplace no) (effects (font (size 1.27 1.27))))
  (property "Description" "Generic connector, single row, 01x03, script generated" (at 21.59 33.02 0) (hide yes) (show_name no) (do_not_autoplace no) (effects (font (size 1.27 1.27))))
  (pin "1")
  (pin "2")
  (pin "3"))
 (symbol
  (lib_id "power:+3.3V")
  (at 46.99 43.18 0)
  (unit 1)
  (body_style 1)
  (exclude_from_sim no)
  (in_bom yes)
  (on_board yes)
  (in_pos_files yes)
  (dnp no)
  (property "Reference" "#PWR09" (at 46.99 46.99 0) (hide yes) (show_name no) (do_not_autoplace no) (effects (font (size 1.27 1.27))))
  (property "Value" "+3.3V" (at 46.99 38.862 0) (show_name no) (do_not_autoplace no) (effects (font (size 1.27 1.27))))
  (property "Footprint" "" (at 46.99 43.18 0) (hide yes) (show_name no) (do_not_autoplace no) (effects (font (size 1.27 1.27))))
  (property "Datasheet" "" (at 46.99 43.18 0) (hide yes) (show_name no) (do_not_autoplace no) (effects (font (size 1.27 1.27))))
  (property "Description" "Power symbol creates a global label with name \"+3.3V\"" (at 46.99 43.18 0) (hide yes) (show_name no) (do_not_autoplace no) (effects (font (size 1.27 1.27))))
  (pin "1"))
 (symbol
  (lib_id "power:GND")
  (at 123.19 132.08 0)
  (unit 1)
  (body_style 1)
  (exclude_from_sim no)
  (in_bom yes)
  (on_board yes)
  (in_pos_files yes)
  (dnp no)
  (fields_autoplaced yes)
  (property "Reference" "#PWR05" (at 123.19 138.43 0) (hide yes) (show_name no) (do_not_autoplace no) (effects (font (size 1.27 1.27))))
  (property "Value" "GND" (at 123.19 137.16 0) (show_name no) (do_not_autoplace no) (effects (font (size 1.27 1.27))))
  (property "Footprint" "" (at 123.19 132.08 0) (hide yes) (show_name no) (do_not_autoplace no) (effects (font (size 1.27 1.27))))
  (property "Datasheet" "" (at 123.19 132.08 0) (hide yes) (show_name no) (do_not_autoplace no) (effects (font (size 1.27 1.27))))
  (property "Description" "Power symbol creates a global label with name \"GND\" , ground" (at 123.19 132.08 0) (hide yes) (show_name no) (do_not_autoplace no) (effects (font (size 1.27 1.27))))
  (pin "1"))
 (sheet_instances
  (path ""
   (page "1")))
 (embedded_fonts no))
